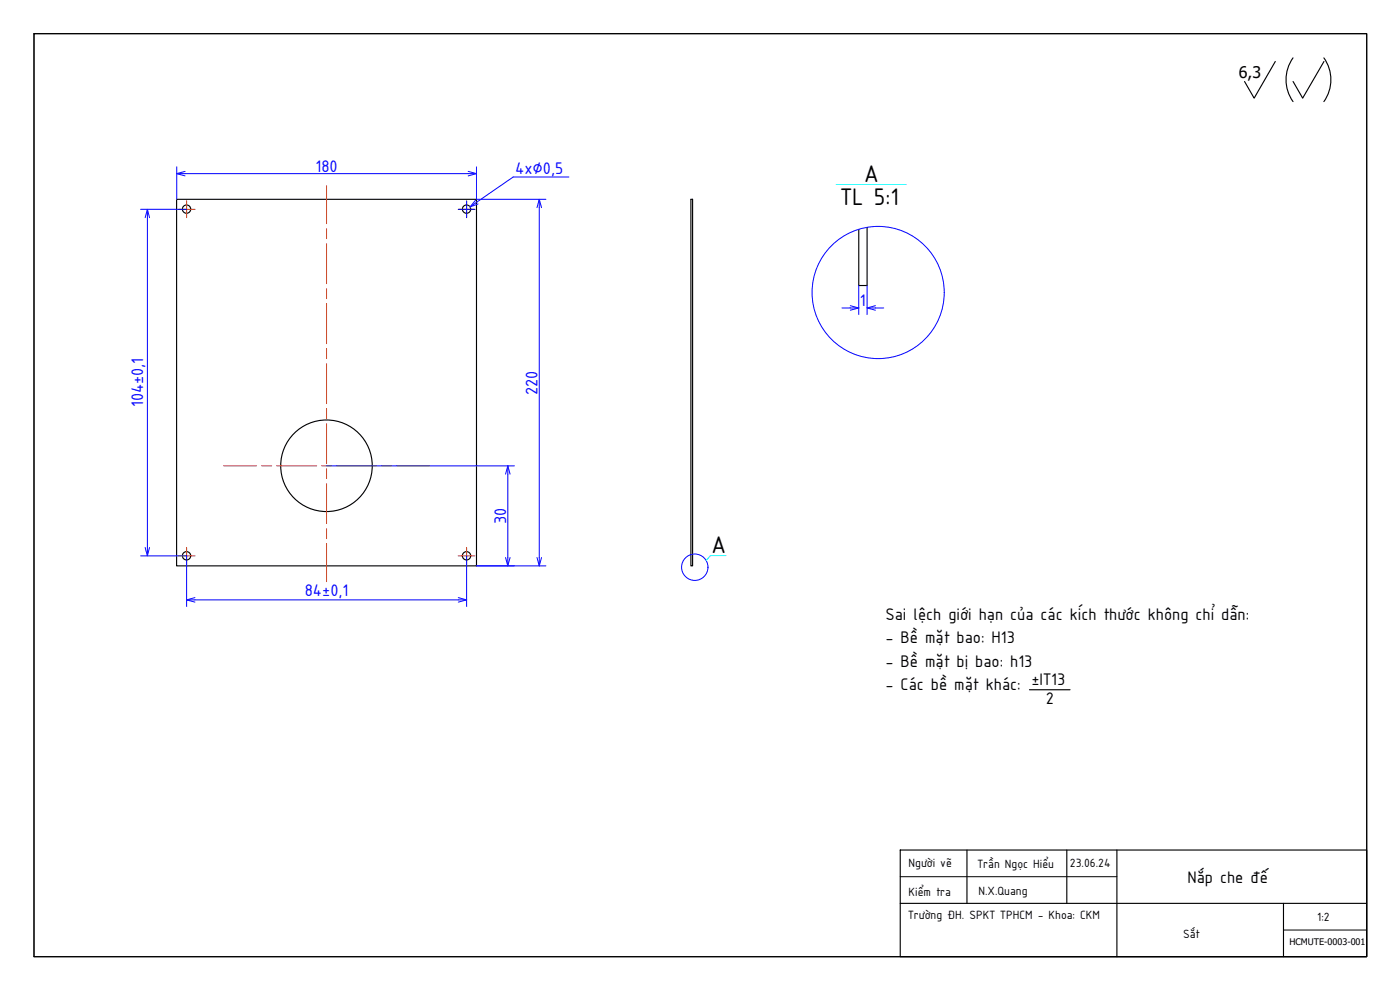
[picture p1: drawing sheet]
<svg xmlns="http://www.w3.org/2000/svg" width="420mm" height="297mm" viewBox="0 0 420 297" stroke-linecap="round" stroke-linejoin="round" font-family="sans-serif">
<!-- layer: NetDam -->
<g fill="none" stroke="#000" stroke-width=".34">
<path d="M10.2 10.1h400v276.9h-400zM382.7 18.4l-6.3 11-2.9-4.9M388.1 17.4a11.3 11.3 0 0 0 0 13.1M397.3 17.4a11.3 11.3 0 0 1 0 13.1M397.3 18.4l-6.4 11-2.8-4.9M53 59.8h90v110h-90zM207.3 59.8h.6v110h-.6zM260.2 68.2v17.5h-2.5v-16.9M308.9 207h12.2M270.2 255h140v32h-140zM290.2 255v16M320.2 255v16"/>
<path d="M335.2 255v32M270.2 271h140M385.2 271v16"/>
<circle cx="56" cy="62.7" r="1.25"/>
<circle cx="140" cy="62.7" r="1.25"/>
<circle cx="98" cy="139.7" r="13.7"/>
<circle cx="56" cy="166.8" r="1.25"/>
<circle cx="140" cy="166.8" r="1.25"/>
</g>
<!-- layer: Netmanh -->
<g fill="none" stroke="#00f" stroke-width=".3">
<path d="M53 50.1v9.7M55.5 52.1h85M143 50.1v9.7h20.8M170.7 53.1h-16.7l-12.9 9M42.2 62.8h13.8M44.2 65.3v99M137.5 62.8h5M140 60.3v5M142.7 60.1l-1.6 2 2.4-.9M161.8 62.3v105M252.7 92.4h2.5M257.7 85.7v8.7"/>
<path d="M260.2 85.7v8.7M262.7 92.4h2.5M98 139.8h56.4M152.4 142.3v25M42.2 166.8h13.8v15.2M58.5 180h79M140 166.8v15.2M143 169.8h20.8"/>
<circle cx="263.5" cy="87.8" r="19.8"/>
<circle cx="208.5" cy="170.2" r="4"/>
</g>
<path d="M251 55.4h20.9M217.9 166.7h-4.7l-1.3 1.4" fill="none" stroke="#0ff" stroke-width=".3"/>
<!-- layer: NetDam -->
<path d="M10.2 10.1h400v276.9h-400z" fill="none" stroke="#000" stroke-width=".3"/>
<!-- layer: Netmanh -->
<path d="M270.2 263h65M385.2 279h25" fill="none" stroke="#000" stroke-width=".3"/>
<!-- layer: 0 -->
<g fill="none" stroke="#00f" stroke-width=".3">
<path d="M53 52.1h2.5M55.5 51.4l-2.5 .7 2.5 .7M140.5 51.4l2.5 .7-2.5 .7M140.5 52.1h2.5M161.8 59.8v2.5M43.6 65.3l.6-2.5 .7 2.5M44.2 62.8v2.5M161.2 62.3l.6-2.5 .7 2.5M255.2 91.7l2.5 .7-2.5 .7M255.2 92.4h2.5M260.2 92.4h2.5M262.7 91.7l-2.5 .7 2.5 .7"/>
<path d="M152.4 139.8v2.5M151.7 142.3l.7-2.5 .7 2.5M43.6 164.3l.6 2.5 .7-2.5M44.2 164.3v2.5M56 180h2.5M58.5 179.3l-2.5 .7 2.5 .7M137.5 179.3l2.5 .7-2.5 .7M137.5 180h2.5M151.7 167.3l.7 2.5 .7-2.5M152.4 167.3v2.5M161.2 167.3l.6 2.5 .7-2.5M161.8 167.3v2.5"/>
</g>
<!-- layer: DuongTamNho -->
<g fill="none" stroke="#ff3f00" stroke-width=".3">
<path d="M98 55.7v11.4M53.5 62.8h5M56 60.3v5M98 68.6v3M98 73.1v12M137.5 62.8h5M140 60.3v5M98 86.6v3M98 91.1v12M98 104.6v3M98 109.1v12M67.1 139.8h9.9"/>
<path d="M78.5 139.8h3M83 139.8h12M96.5 139.8h3M98 122.6v3M98 127.1v12M101 139.8h12M114.5 139.8h3M119 139.8h9.9M98 140.6v3M98 145.1v12M98 158.6v3M53.5 166.8h5"/>
<path d="M56 164.2v5.1M98 163.1v11.4M137.5 166.8h5M140 164.2v5.1"/>
</g>
<g font-size="7.8">
<text x="259.6" y="54.7">A</text>
<text x="252.2" y="61.5">TL 5:1</text>
<text x="213.7" y="166">A</text>
</g>
<g font-size="5.4" fill="#00f">
<text x="94.7" y="51.6">180</text>
<text x="154.6" y="52.3">4x∅0,5</text>
<text x="258.1" y="91.9">1</text>
<text x="161.3" y="118.5" transform="rotate(-90 161.3 118.5)">220</text>
<text x="43" y="122.2" transform="rotate(-90 43 122.2)">104±0,1</text>
<text x="151.9" y="157.2" transform="rotate(-90 151.9 157.2)">30</text>
<text x="91.4" y="178.8">84±0,1</text>
</g>
<g font-size="5.4">
<text x="265.7" y="186.1">Sai lệch giới hạn của các kích thước không chỉ dẫn:</text>
<text x="265.7" y="193.1">- Bề mặt bao: H13</text>
<text x="265.7" y="200.1">- Bề mặt bị bao: h13</text>
<text x="265.7" y="207">- Các bề mặt khác: ±IT13</text>
<text x="313.9" y="211.3">2</text>
<text x="356.4" y="264.9">Nắp che đế</text>
</g>
<text font-size="4.8" x="371.8" y="23.4">6,3</text>
<g font-size="3.9">
<text x="272.7" y="260.1">Người vẽ</text>
<text x="293.3" y="260.3">Trần Ngọc Hiểu</text>
<text x="321.1" y="260.1">23.06.24</text>
<text x="272.7" y="268.7">Kiểm tra</text>
<text x="293.6" y="268.5">N.X.Quang</text>
<text x="272.5" y="275.8">Trường ĐH. SPKT TPHCM - Khoa: CKM</text>
<text x="355" y="281.3">Sắt</text>
<text x="395.3" y="276.3">1:2</text>
</g>
<text font-size="2.7" x="387" y="283.7">HCMUTE-0003-001</text>
</svg>
